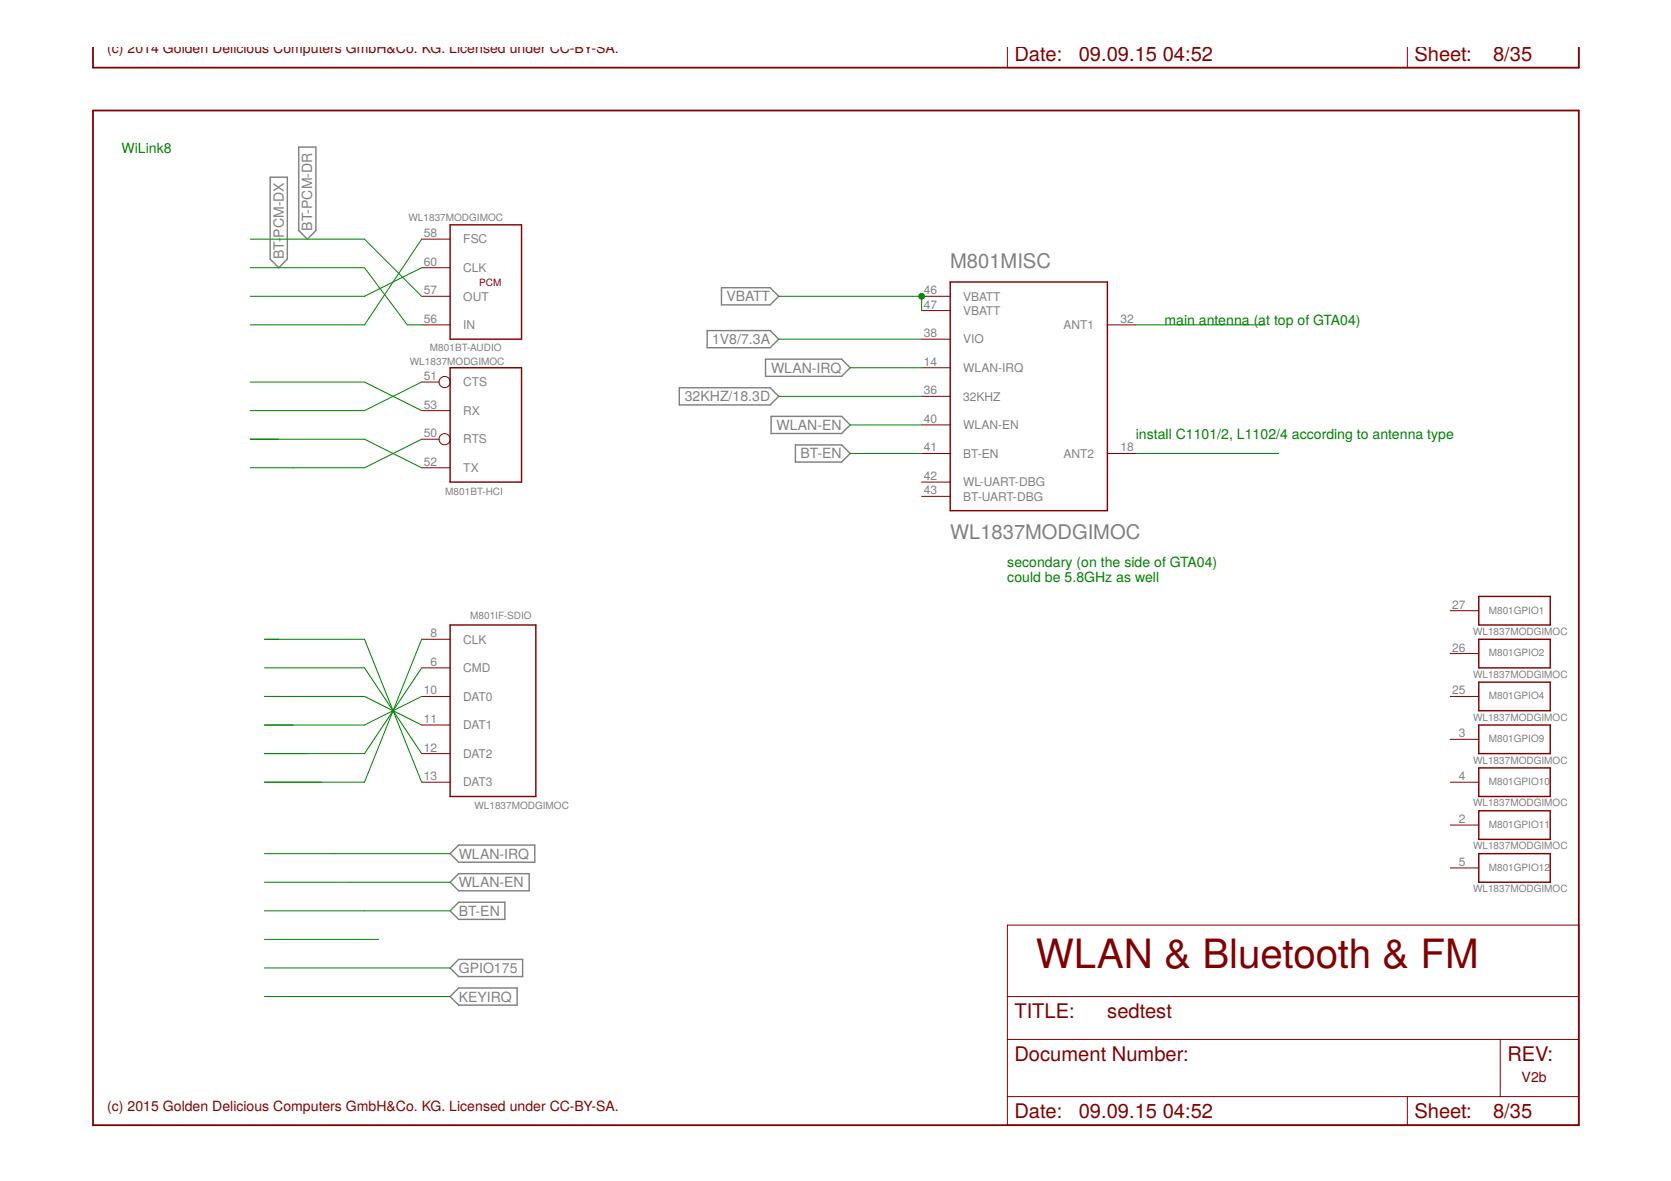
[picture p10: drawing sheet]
<svg xmlns="http://www.w3.org/2000/svg" width="297mm" height="210mm" viewBox="0 0 297 210" stroke-linecap="round" stroke-linejoin="round" font-family="sans-serif">
<g fill="none" stroke="#808080" stroke-width=".25">
<path d="M48 31.5h3.1v14.6l-1.5 1.5-1.6-1.5zM53.1 26.1h3.1v14.9l-1.6 1.5-1.5-1.5zM125.7 58.8h11.2l1.5 1.5-1.5 1.5h-11.2zM128.2 51.1h8.7l1.5 1.6-1.5 1.5h-8.7zM120.8 68.9h16.1l1.5 1.5-1.5 1.6h-16.1zM136.1 63.8h13.5l1.5 1.6-1.5 1.5h-13.5zM137.1 74h12.5l1.5 1.5-1.5 1.5h-12.5zM141.4 79.1h8.2l1.5 1.5-1.5 1.5h-8.2zM80 151.7l1.5-1.5h13.6v3h-13.6zM80 156.8l1.5-1.5h12.6v3h-12.6zM80 172l1.5-1.5h11.4v3.1h-11.4zM80 177.1l1.5-1.5h10.4v3h-10.4z"/>
<path d="M80 161.9l1.5-1.5h8.2v3h-8.2z"/>
</g>
<path d="M16.5 8.5v3.5h264.1v-3.5M16.5 19.6h264.1v180.4h-264.1z" fill="none" stroke="#800000" stroke-width=".32"/>
<g fill="none" stroke="#800000" stroke-width=".18">
<path d="M179.1 8.5v3.5h101.5v-3.5M250.2 8.5v3.5M75 57.7h5M75 52.7h5M75 47.6h5M75 42.5h5M163.8 52.7h5.1M163.8 55.2h5.1M196.8 57.7h5.1M75 78.1h3M75 73h5M75 67.9h3"/>
<path d="M163.8 60.3h5.1M163.8 65.4h5.1M163.8 70.4h5.1M163.8 75.5h5.1M75 83.1h5M163.8 80.6h5.1M163.8 85.7h5.1M163.8 88.2h5.1M196.8 80.6h5.1M75 113.6h5M75 118.7h5M257.8 108.5h5.1"/>
<path d="M257.8 116.2h5.1M75 123.8h5M75 128.9h5M75 133.9h5M75 139h5M257.8 123.8h5.1M257.8 139h5.1M257.8 131.4h5.1M257.8 146.6h5.1M257.8 154.3h5.1M179.1 164.4h101.5v35.6h-101.5zM179.1 177.1h101.5"/>
<path d="M179.1 184.7h101.5M179.1 194.9h101.5M250.2 194.9v5.1M266.7 184.7v10.2"/>
<circle cx="79" cy="78.1" r=".99"/>
<circle cx="79" cy="67.9" r=".99"/>
</g>
<path d="M80 40h12.7v20.3h-12.7zM168.9 50.1h27.9v40.7h-27.9zM80 65.4h12.7v20.3h-12.7zM80 111.1h15.2v30.5h-15.2zM262.9 106h12.7v5.1h-12.7zM262.9 113.6h12.7v5.1h-12.7zM262.9 136.5h12.7v5.1h-12.7zM262.9 121.2h12.7v5.1h-12.7zM262.9 128.9h12.7v5h-12.7zM262.9 144.1h12.7v5.1h-12.7zM262.9 151.7h12.7v5.1h-12.7z" fill="none" stroke="#800000" stroke-width=".25"/>
<g fill="none" stroke="#008000" stroke-width=".18">
<path d="M44.5 42.5h20.3l10.2 10.2M44.5 47.6h20.3l7.6 10.1h2.6M75 42.5l-10.2 15.2h-20.3M75 47.6l-10.2 5.1h-20.3M138.4 52.7h25.4v2.5M201.9 57.7h22.9M44.5 67.9h20.3l10.2 5.1M44.5 78.1h20.3l10.2 5M75 67.9l-10.2 5.1h-20.3M75 78.1l-10.2 5h-20.3M138.4 60.3h25.4M138.4 70.4h25.4"/>
<path d="M151.1 75.5h12.7M151.1 65.4h12.7M151.1 80.6h12.7M201.9 80.6h25.4M47 118.7h17.8l10.2 15.2M47 113.6h17.8l10.2 25.4M75 118.7l-10.2 15.2h-17.8M75 113.6l-10.2 25.4h-17.8M47 123.8h17.8l10.2 5.1M75 123.8l-10.2 5.1h-17.8M47 156.8h33M47 151.7h33"/>
<path d="M47 167h20.3M47 172h33M47 177.1h33M47 161.9h33"/>
</g>
<circle cx="163.8" cy="52.7" r=".51" fill="#008000" stroke="#008000" stroke-width=".18"/>
<text font-size="7.2" fill="#800000" x="184.1" y="172">WLAN &amp; Bluetooth &amp; FM</text>
<g font-size="3.6" fill="#800000">
<text x="180.3" y="10.8">Date:</text>
<text x="191.8" y="10.8">09.09.15</text>
<text x="206.7" y="10.8">04:52</text>
<text x="251.4" y="10.8">Sheet:</text>
<text x="265.4" y="10.8">8/35</text>
<text x="180.3" y="180.9">TITLE:</text>
<text x="196.8" y="180.9">sedtest</text>
<text x="180.3" y="188.5">Document Number:</text>
<text x="267.9" y="188.5">REV:</text>
<text x="180.3" y="198.7">Date:</text>
<text x="191.8" y="198.7">09.09.15</text>
<text x="206.7" y="198.7">04:52</text>
<text x="251.4" y="198.7">Sheet:</text>
<text x="265.4" y="198.7">8/35</text>
</g>
<g font-size="3.6" fill="#808080">
<text x="168.9" y="47.6">M801MISC</text>
<text x="168.9" y="95.8">WL1837MODGIMOC</text>
</g>
<g font-size="2.5" fill="#800000">
<text x="19.1" y="9.5">(c) 2014 Golden Delicious Computers GmbH&amp;Co. KG. Licensed under CC-BY-SA.</text>
<text x="19.1" y="197.4">(c) 2015 Golden Delicious Computers GmbH&amp;Co. KG. Licensed under CC-BY-SA.</text>
<text x="270.5" y="192.4">V2b</text>
</g>
<g font-size="2.5" fill="#008000">
<text x="21.6" y="27.3">WiLink8</text>
<text x="207" y="57.7">main antenna (at top of GTA04)</text>
<text x="201.9" y="78.1">install C1101/2, L1102/4 according to antenna type</text>
<text x="179.1" y="100.8">secondary (on the side of GTA04)</text>
<text x="179.1" y="103.5">could be 5.8GHz as well</text>
</g>
<g font-size="2.5" fill="#808080">
<text x="55.5" y="41" transform="rotate(-90 55.5 41)">BT-PCM-DR</text>
<text x="50.4" y="46.1" transform="rotate(-90 50.4 46.1)">BT-</text>
<text x="50.4" y="42.2" transform="rotate(-90 50.4 42.2)">PCM-DX</text>
<text x="129.1" y="53.6">VBATT</text>
<text x="126.6" y="61.2">1V8/7.3A</text>
<text x="121.7" y="71.3">32KHZ/18.3D</text>
<text x="137.1" y="66.3">WLAN-IRQ</text>
<text x="138" y="76.4">WLAN-EN</text>
<text x="142.3" y="81.5">BT-EN</text>
<text x="81.5" y="152.6">WLAN-IRQ</text>
<text x="81.5" y="157.7">WLAN-EN</text>
<text x="81.5" y="162.8">BT-EN</text>
<text x="81.5" y="172.9">GPIO175</text>
<text x="81.5" y="178">KEYIRQ</text>
</g>
<g font-size="2.1" fill="#808080">
<text x="75.3" y="47.2">60</text>
<text x="75.3" y="42.1">58</text>
<text x="82.4" y="43.3">FSC</text>
<text x="75.3" y="52.3">57</text>
<text x="82.4" y="53.4">OUT</text>
<text x="82.4" y="48.3">CLK</text>
<text x="164.2" y="52.3">46</text>
<text x="171.2" y="53.4">VBATT</text>
<text x="75.3" y="57.4">56</text>
<text x="82.4" y="58.5">IN</text>
<text x="164.2" y="54.8">47</text>
<text x="164.2" y="59.9">38</text>
<text x="171.2" y="56">VBATT</text>
<text x="189" y="58.5">ANT1</text>
<text x="199.2" y="57.4">32</text>
<text x="164.2" y="65">14</text>
<text x="171.2" y="61">VIO</text>
<text x="75.3" y="67.5">51</text>
<text x="82.4" y="68.7">CTS</text>
<text x="164.2" y="70.1">36</text>
<text x="171.2" y="66.1">WLAN-IRQ</text>
<text x="171.2" y="71.2">32KHZ</text>
<text x="75.3" y="77.7">50</text>
<text x="75.3" y="72.6">53</text>
<text x="82.4" y="73.7">RX</text>
<text x="164.2" y="75.2">40</text>
<text x="171.2" y="76.3">WLAN-EN</text>
<text x="75.3" y="82.8">52</text>
<text x="82.4" y="83.9">TX</text>
<text x="82.4" y="78.8">RTS</text>
<text x="164.2" y="80.2">41</text>
<text x="171.2" y="81.4">BT-EN</text>
<text x="189" y="81.4">ANT2</text>
<text x="199.2" y="80.2">18</text>
<text x="164.2" y="85.3">42</text>
<text x="164.2" y="87.9">43</text>
<text x="171.2" y="86.4">WL-UART-DBG</text>
<text x="171.2" y="89">BT-UART-DBG</text>
<text x="76.5" y="113.3">8</text>
<text x="258.2" y="108.2">27</text>
<text x="76.5" y="118.3">6</text>
<text x="82.4" y="114.4">CLK</text>
<text x="82.4" y="119.5">CMD</text>
<text x="258.2" y="115.8">26</text>
<text x="75.3" y="123.4">10</text>
<text x="82.4" y="124.5">DAT0</text>
<text x="258.2" y="123.4">25</text>
<text x="75.3" y="128.5">11</text>
<text x="82.4" y="129.6">DAT1</text>
<text x="259.3" y="131">3</text>
<text x="75.3" y="133.6">12</text>
<text x="82.4" y="134.7">DAT2</text>
<text x="75.3" y="138.7">13</text>
<text x="82.4" y="139.8">DAT3</text>
<text x="259.3" y="138.7">4</text>
<text x="259.3" y="146.3">2</text>
<text x="259.3" y="153.9">5</text>
</g>
<g font-size="1.8" fill="#808080">
<text x="72.6" y="39.2">WL1837MODGIMOC</text>
<text x="72.9" y="64.9">WL1837MODGIMOC</text>
<text x="76.4" y="62.3">M801BT-AUDIO</text>
<text x="79.2" y="88">M801BT-HCI</text>
<text x="83.6" y="110.1">M801IF-SDIO</text>
<text x="261.9" y="112.9">WL1837MODGIMOC</text>
<text x="264.6" y="109">M801GPIO1</text>
<text x="264.6" y="116.7">M801GPIO2</text>
<text x="261.9" y="120.5">WL1837MODGIMOC</text>
<text x="264.6" y="124.3">M801GPIO4</text>
<text x="261.9" y="128.1">WL1837MODGIMOC</text>
<text x="264.6" y="131.9">M801GPIO9</text>
<text x="261.9" y="135.7">WL1837MODGIMOC</text>
<text x="84.3" y="143.8">WL1837MODGIMOC</text>
<text x="261.9" y="143.3">WL1837MODGIMOC</text>
<text x="264.6" y="139.5">M801GPIO10</text>
<text x="264.6" y="147.1">M801GPIO11</text>
<text x="261.9" y="151">WL1837MODGIMOC</text>
<text x="264.6" y="154.8">M801GPIO12</text>
<text x="261.9" y="158.6">WL1837MODGIMOC</text>
</g>
<text font-size="1.8" fill="#800000" x="85.2" y="50.9">PCM</text>
</svg>
